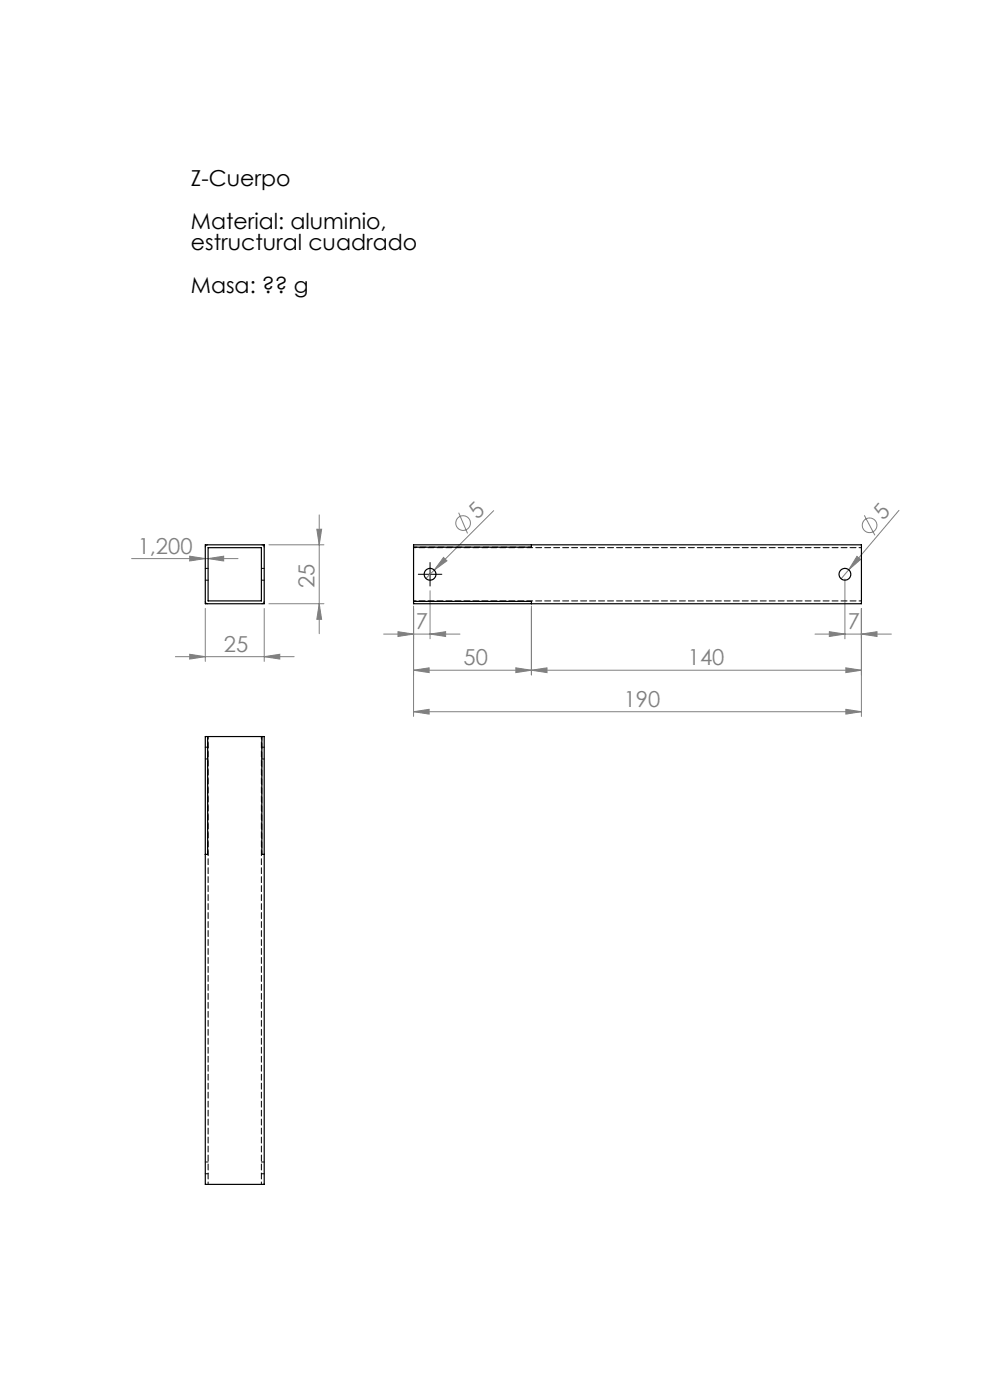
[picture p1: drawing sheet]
<svg xmlns="http://www.w3.org/2000/svg" width="210mm" height="297mm" viewBox="0 0 210 297" stroke-linecap="round" stroke-linejoin="round" font-family="sans-serif">
<g fill="none" stroke="#808080" stroke-width=".21">
<path d="M27.9 118.5h22.6M40.2 118l3.3 .5-3.3 .5zM44.1 118.5l3.3-.5v1zM57 115.6h11.7M67.2 112.3h1l-.5 3.3zM67.7 109.2v25.2M94.1 118.3l.7 .7-2.7 1.9zM97.3 108.8l1.9 4.4M104.7 108.3l-14.4 14.4M181.8 118l.8 .7-2.6 2.2zM183.3 109.3l2.3 4.3M190.7 108.3l-10.7 12.6"/>
<path d="M37.2 139.3h25.2M40.2 138.8l3.3 .5-3.3 .5zM43.5 129.1v11.2M56 139.3l3.3-.5v1zM56 129.1v11.2M57 128.1h11.7M67.7 128.1l.5 3.3h-1zM81.4 134.5h16.2M84.4 134l3.3 .5-3.3 .5zM87.7 128.6v23.4M91.2 134.5l3.3-.5v1zM91.2 125.3v10.2"/>
<path d="M112.7 128.6v14.6M172.9 134.5h16.2M175.9 134l3.3 .5-3.3 .5zM179.2 122.8v12.7M180 120.9l-1.6 1.9M182.7 134.5l3.3-.5v1zM182.7 129.1v22.9M87.7 151l3.3-.5v1zM87.7 142.2l3.3-.5v1zM87.7 142.2h95M87.7 151h95M109.4 141.7l3.3 .5-3.3 .5z"/>
<path d="M112.7 142.2l3.3-.5v1zM179.4 150.5l3.3 .5-3.3 .5zM179.4 141.7l3.3 .5-3.3 .5z"/>
<circle cx="98.2" cy="111" r="1.56"/>
<circle cx="184.5" cy="111.4" r="1.56"/>
</g>
<path d="M90 121.8h-1.3M91.2 120.6v-1.3M91.2 123.1v1.2M92.5 121.8h1.2" fill="none" stroke="#000" stroke-width=".21" stroke-dasharray="15.2 1.3 1.3 1.3"/>
<path d="M90 121.8h2.5M91.2 120.6v2.5" fill="none" stroke="#000" stroke-width=".21"/>
<g fill="#808080">
<path d="M94.1 118.3l.7 .7-2.7 1.9z"/>
<path d="M181.8 118l.8 .7-2.6 2.2z"/>
<path d="M91.2 134.5l3.3-.5v1zM84.4 134l3.3 .5-3.3 .5zM179.4 141.7l3.3 .5-3.3 .5zM112.7 142.2l3.3-.5v1z"/>
<path d="M40.2 138.8l3.3 .5-3.3 .5zM56 139.3l3.3-.5v1zM175.9 134l3.3 .5-3.3 .5zM182.7 134.5l3.3-.5v1zM87.7 151l3.3-.5v1zM179.4 150.5l3.3 .5-3.3 .5zM87.7 142.2l3.3-.5v1zM109.4 141.7l3.3 .5-3.3 .5z"/>
<path d="M40.2 118l3.3 .5-3.3 .5zM44.1 118.5l3.3-.5v1z"/>
<path d="M67.7 128.1l.5 3.3h-1zM67.2 112.3h1l-.5 3.3z"/>
</g>
<g fill="none" stroke="#000" stroke-width=".25">
<path d="M43.5 115.6h12.5v12.5h-12.5zM44.1 116.2h11.3v11.3h-11.3zM87.7 116.1v-.5h95v12.5h-95v-.5M87.7 116.1v11.5M112.7 115.6v.5h-25M87.7 127.6h25v.5M44 156.3h-.5v95h12.5v-95h-.5M44 156.3h11.5M44 156.3v25h-.5M55.5 156.3v25h.5"/>
<circle cx="91.2" cy="121.8" r="1.25"/>
<circle cx="179.2" cy="121.8" r="1.25"/>
</g>
<path d="M43.5 116.1l.2-.4 .3-.1M55.5 115.6l.4 .1 .1 .4M44 128.1l-.3-.2-.2-.3M56 127.6l-.1 .3-.4 .2" fill="none" stroke="#000" stroke-width=".21" stroke-dasharray="1.3 .6" stroke-dashoffset=".4"/>
<path d="M43.5 123.1h.6M44.1 120.6h-.6M55.4 123.1h.6M56 120.6h-.6M44.1 158.5h-.6M56 158.5h-.6M43.5 161h.6M55.4 161h.6M43.5 249h.6M44.1 246.5h-.6M55.4 249h.6M56 246.5h-.6" fill="none" stroke="#000" stroke-width=".21" stroke-dasharray="1.3 .6"/>
<path d="M182.7 116.2h-95M182.7 127.5h-95M44.1 251.3v-95M55.4 251.3v-95" fill="none" stroke="#000" stroke-width=".21" stroke-dasharray="1.3 .6" stroke-dashoffset=".8"/>
<path d="M112.7 116.1h-25M112.7 127.6h-25M44 181.3v-25M55.5 181.3v-25" fill="none" stroke="#000" stroke-width=".21" stroke-dasharray="1.3 .6" stroke-dashoffset=".5"/>
<g font-size="4.7">
<text x="40.5" y="39.4">Z-Cuerpo</text>
<text x="40.5" y="48.5">Material: aluminio,</text>
<text x="40.5" y="53">estructural cuadrado</text>
<text x="40.5" y="62.1">Masa: ?? g</text>
</g>
<g font-size="4.7" fill="#808080">
<text x="101.3" y="110.4" transform="rotate(-45 101.3 110.4)">5</text>
<text x="187.4" y="110.6" transform="rotate(-50 187.4 110.6)">5</text>
<text x="29.2" y="117.5">1,200</text>
<text x="66.7" y="124.8" transform="rotate(-90 66.7 124.8)">25</text>
<text x="88.2" y="133.5">7</text>
<text x="179.8" y="133.5">7</text>
<text x="47.5" y="138.3">25</text>
<text x="98.3" y="141.2">50</text>
<text x="145.9" y="141.2">140</text>
<text x="132.3" y="150">190</text>
</g>
</svg>
